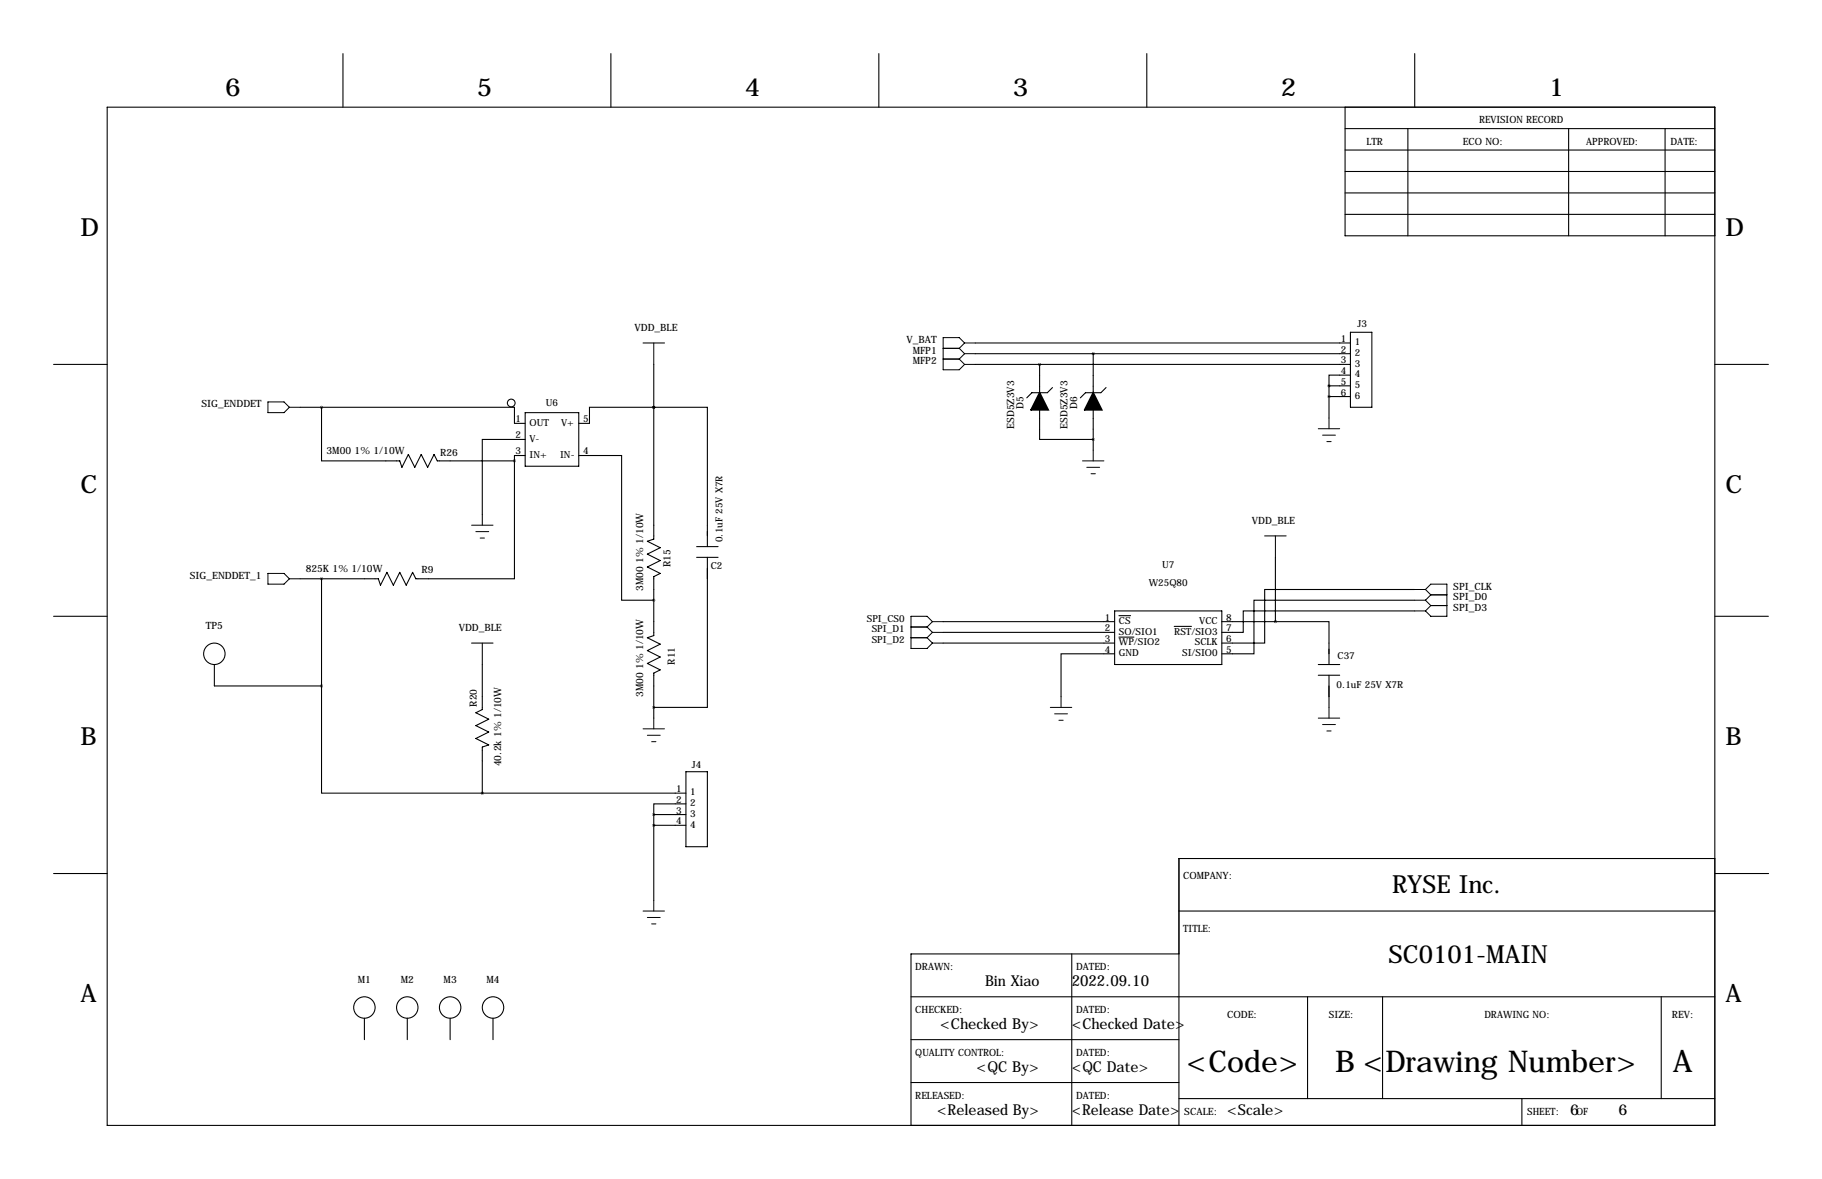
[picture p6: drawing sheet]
<svg xmlns="http://www.w3.org/2000/svg" width="432mm" height="279mm" viewBox="0 0 432 279" stroke-linecap="round" stroke-linejoin="round" font-family="sans-serif">
<g fill="none" stroke="#000" stroke-width=".25">
<path d="M81.3 12.7v12.7M144.8 12.7v12.7M208.3 12.7v12.7M271.8 12.7v12.7M335.3 12.7v12.7M25.4 25.4h381v241.3h-381zM318.8 30.5h87.6M318.8 35.6h87.6M318.8 25.4v30.5h87.6M333.7 30.5v25.4M371.8 30.5v25.4M394.6 30.5v25.4"/>
<path d="M318.8 45.7h87.6M318.8 50.8h87.6M318.8 40.6h87.6M320 78.7h5.1v17.8h-5.1zM12.7 86.4h12.7M71.1 96.5h5.1M76.2 96.5v12.7h18.5l.5 1.5 1.6-3 1.5 3 1.5-3 1.5 3 1.6-3 .7 1.5h18.3M76.2 96.5h45.7v3.8h2.6M124.5 97.8h12.7v12.7h-12.7zM152.4 81.3h5.1M154.9 96.5h-15.2v3.8h-2.5M154.9 96.5h.1"/>
<path d="M154.9 96.5h12.7v33M154.9 86.4v41.4l-1.5 .5 3.1 1.5-3.1 1.5 3.1 1.5-3.1 1.6 3.1 1.5-1.6 .8v13.9l-1.5 .5 3.1 1.6-3.1 1.5 3.1 1.5-3.1 1.5 3.1 1.6-1.6 .7v10.7M231.1 86.4h88.9M231.1 81.3h88.9M231.1 83.8h88.9M246.4 97.1v7h12.7M246.4 86.4v6.7M249.4 91.8l-1.2 1.3h-3.6l-1.3 1.2M259.1 83.8v9.3M259.1 97.1v9.6M262.1 91.8l-1.2 1.3h-3.6l-1.3 1.2M315 91.4h5"/>
<path d="M315 94h5M315 91.4v7.7M320 88.9h-5v2.5M406.4 86.4h12.7M121.9 109.2v28h-23.3l-.8-1.6-1.5 3.1-1.6-3.1-1.5 3.1-1.5-3.1-1.5 3.1-.5-1.5h-18.6M124.5 104.1h-10.2v17.8M124.5 107.9h-2.6v1.3M137.2 107.9h10.1v34.3h7.6M76.2 137.2v25.4M165.1 129.5h5.1M165.1 132.1h5.1M167.6 132.1v35.5h-12.7"/>
<path d="M299.7 127h5.1M302.3 132.1v15.2M335.3 139.7h-35.6v12.7h-10.1M12.7 146h12.7M50.8 157.5v5.1h25.4M111.8 152.4h5M114.3 157.5v10.6l-1.5 .8 3 1.5-3 1.6 3 1.5-3 1.5 3 1.5-1.5 .5v11M223.5 147.3h40.7M223.5 149.9h40.7M223.5 152.4h40.7M264.2 154.9h-12.7v10.2M264.2 144.8h25.4v12.7h-25.4z"/>
<path d="M265.2 145.9h2.7M265.2 151h3.5M278.3 148.4h4.1M289.6 147.3h12.7M302.3 147.3h12.7v10.2M312.4 157.5h5.1M335.3 144.8h-40.7v5.1h-5M335.3 142.2h-38.1v12.7h-7.6M406.4 146h12.7M76.2 162.6v25.4h38.1M312.4 160h5.1M315 160v7.6"/>
<path d="M114.3 188h48.3M154.9 193v20.4M154.9 193h7.7M154.9 195.6h7.7M162.6 190.5h-7.7v2.5M162.6 182.9h5v17.8h-5zM12.7 207h12.7M279.4 215.9h127M406.4 203.5h-127v63.2M406.5 207h12.7M215.9 236.2h190.5M254 226.1v40.6"/>
<path d="M279.4 226.1h-63.5v40.6M309.9 236.2v24.1M327.7 236.2v24.1M393.7 236.2v24.1M86.4 241.3v5.1M96.5 241.3v5.1M106.7 241.3v5.1M116.8 241.3v5.1M215.9 246.4h63.5M215.9 256.5h63.5M279.4 260.3h127M360.7 260.3v6.4"/>
<circle cx="121.2" cy="95.5" r=".91"/>
<circle cx="50.8" cy="154.9" r="2.54"/>
<circle cx="86.4" cy="238.8" r="2.54"/>
<circle cx="96.5" cy="238.8" r="2.54"/>
<circle cx="106.7" cy="238.8" r="2.54"/>
<circle cx="116.8" cy="238.8" r="2.54"/>
</g>
<path d="M246.4 93.1l2 4h-4.1zM259.1 93.1l2 4h-4.1z" fill="#000" stroke="#000" stroke-width=".38"/>
<g fill="none" stroke="#000" stroke-width=".24">
<path d="M63.5 95.2h3.8l1.3 1.3-1.3 1.3h-3.8zM68.6 96.5h2.5M154.9 81.3v5.1M223.5 85.1h3.8M223.5 82.5h3.8M227.3 82.5l1.3 1.3M227.3 85.1l1.3 1.3M228.6 83.8h2.5M228.6 83.8l-1.3 1.3M228.6 81.3l-1.3-1.3h-3.8v7.6h3.8l1.3-1.2M228.6 86.4h2.5M228.6 81.3h2.5"/>
<path d="M228.6 81.3l-1.3 1.2M315 99.1v2.5M256.5 109.2h5.1M257.6 110.7h3M258.6 112.3h1M259.1 106.7v2.5M312.4 101.6h5.1M313.4 103.1h3.1M314.5 104.6h1M63.5 135.9h3.8l1.3 1.3-1.3 1.2h-3.8zM68.6 137.2h2.5M111.8 124.5h5"/>
<path d="M112.8 126h3M113.8 127.5h1M114.3 121.9v2.6M302.3 127v5.1M335.3 139.7h2.5M337.8 139.7l1.3-1.3h3.8v7.6h-3.8l-1.3-1.2M337.8 139.7l1.3 1.3M114.3 152.4v5.1M215.9 148.6h3.8M215.9 151.1h3.8M219.7 148.6l1.3 1.3M219.7 151.1l1.3 1.3"/>
<path d="M221 147.3h2.5M221 147.3l-1.3 1.3M221 147.3l-1.3-1.3h-3.8v7.7h3.8l1.3-1.3M221 149.9h2.5M221 149.9l-1.3 1.2M221 152.4h2.5M335.3 144.8h2.5M335.3 142.2h2.5M337.8 142.2l1.3 1.3M339.1 143.5h3.8M339.1 143.5l-1.3 1.3M339.1 141h3.8"/>
<path d="M339.1 141l-1.3 1.2M152.4 172.7h5.1M153.4 174.2h3.1M154.4 175.8h1M154.9 170.2v2.5M248.9 167.6h5.1M249.9 169.2h3.1M251 170.7h1M251.5 165.1v2.5M312.4 170.2h5.1M313.4 171.7h3.1M314.5 173.2h1"/>
<path d="M315 167.6v2.6M152.4 215.9h5.1M153.4 217.4h3.1M154.4 218.9h1M154.9 213.4v2.5"/>
</g>
<path d="M154.9 96.5a.05 .05 0 0 0 .1 0 .05 .05 0 0 0-.1 0zM154.9 142.2a.05 .05 0 0 0 .1 0 .05 .05 0 0 0-.1 0zM154.9 96.5a.05 .05 0 0 0 .1 0 .05 .05 0 0 0-.1 0zM154.9 167.6a.05 .05 0 0 0 .1 0 .05 .05 0 0 0-.1 0zM154.9 193a.05 .05 0 0 0 .1 0 .05 .05 0 0 0-.1 0zM154.9 195.6a.05 .05 0 0 0 .1 0 .05 .05 0 0 0-.1 0zM314.9 91.4a.05 .05 0 0 0 .1 0 .05 .05 0 0 0-.1 0zM314.9 94a.05 .05 0 0 0 .1 0 .05 .05 0 0 0-.1 0zM302.2 147.3a.05 .05 0 0 0 .1 0 .05 .05 0 0 0-.1 0z" fill="#000" stroke="#000" stroke-width=".63"/>
<text font-size="7.3" x="396.4" y="254">A</text>
<g font-size="7.1">
<text x="281.2" y="254">&lt;Code&gt;</text>
<text x="316.4" y="254">B &lt;Drawing Number&gt;</text>
</g>
<g font-size="5.9">
<text x="53.3" y="22.9">6</text>
<text x="113" y="22.9">5</text>
<text x="176.5" y="22.9">4</text>
<text x="240" y="22.9">3</text>
<text x="303.5" y="22.9">2</text>
<text x="367" y="22.9">1</text>
<text x="19" y="55.9">D</text>
<text x="408.9" y="55.9">D</text>
<text x="19" y="116.8">C</text>
<text x="408.9" y="116.8">C</text>
<text x="19" y="176.5">B</text>
<text x="408.9" y="176.5">B</text>
<text x="329.9" y="211.6">RYSE Inc.</text>
<text x="329.1" y="228.1">SC0101-MAIN</text>
<text x="19" y="237.5">A</text>
<text x="408.9" y="237.5">A</text>
</g>
<g font-size="3.6">
<text x="233.5" y="233.7">Bin Xiao</text>
<text x="254" y="233.7">2022.09.10</text>
<text x="222.8" y="243.8">&lt;Checked By&gt;</text>
<text x="254" y="243.8">&lt;Checked Date&gt;</text>
<text x="231.4" y="254">&lt;QC By&gt;</text>
<text x="254" y="254">&lt;QC Date&gt;</text>
<text x="222.1" y="264.1">&lt;Released By&gt;</text>
<text x="254" y="264.1">&lt;Release Date&gt;</text>
<text x="290.8" y="264.1">&lt;Scale&gt;</text>
<text x="372.1" y="264.1">6</text>
<text x="383.5" y="264.1">6</text>
</g>
<g font-size="2.4">
<text x="350.5" y="29.2">REVISION RECORD</text>
<text x="323.8" y="34.3">LTR</text>
<text x="346.7" y="34.3">ECO NO:</text>
<text x="375.9" y="34.3">APPROVED:</text>
<text x="395.9" y="34.3">DATE:</text>
<text x="150.4" y="78.5">VDD_BLE</text>
<text x="214.8" y="81.3">V_BAT</text>
<text x="216.3" y="83.8">MFP1</text>
<text x="216.3" y="86.4">MFP2</text>
<text x="47.8" y="96.5">SIG_ENDDET</text>
<text x="240.3" y="101.6" transform="rotate(-90 240.3 101.6)">ESD5Z3V3</text>
<text x="242.6" y="96.8" transform="rotate(-90 242.6 96.8)">D5</text>
<text x="253" y="101.6" transform="rotate(-90 253 101.6)">ESD5Z3V3</text>
<text x="255.3" y="96.8" transform="rotate(-90 255.3 96.8)">D6</text>
<text x="77.4" y="107.6">3M00 1% 1/10W</text>
<text x="104.3" y="107.9">R26</text>
<text x="296.7" y="124.2">VDD_BLE</text>
<text x="45" y="137.2">SIG_ENDDET_1</text>
<text x="72.4" y="135.5">825K 1% 1/10W</text>
<text x="99.9" y="135.9">R9</text>
<text x="158.9" y="134.4" transform="rotate(-90 158.9 134.4)">R15</text>
<text x="152.4" y="140" transform="rotate(-90 152.4 140)">3M00 1% 1/10W</text>
<text x="344.4" y="142.2">SPI_D0</text>
<text x="344.4" y="139.7">SPI_CLK</text>
<text x="48.8" y="149.1">TP5</text>
<text x="108.7" y="149.6">VDD_BLE</text>
<text x="344.4" y="144.8">SPI_D3</text>
<text x="159.9" y="157.5" transform="rotate(-90 159.9 157.5)">R11</text>
<text x="113" y="167.4" transform="rotate(-90 113 167.4)">R20</text>
<text x="152.4" y="165.2" transform="rotate(-90 152.4 165.2)">3M00 1% 1/10W</text>
<text x="118.8" y="181.6" transform="rotate(-90 118.8 181.6)">40.2k 1% 1/10W</text>
<text x="280.4" y="208.3">COMPANY:</text>
<text x="280.4" y="221">TITLE:</text>
<text x="84.8" y="232.9">M1</text>
<text x="95" y="232.9">M2</text>
<text x="105.1" y="232.9">M3</text>
<text x="115.3" y="232.9">M4</text>
<text x="216.9" y="229.9">DRAWN:</text>
<text x="255" y="229.9">DATED:</text>
<text x="216.9" y="240">CHECKED:</text>
<text x="255" y="240">DATED:</text>
<text x="290.8" y="241.3">CODE:</text>
<text x="315" y="241.3">SIZE:</text>
<text x="351.8" y="241.3">DRAWING NO:</text>
<text x="396.2" y="241.3">REV:</text>
<text x="216.9" y="250.2">QUALITY CONTROL:</text>
<text x="255" y="250.2">DATED:</text>
<text x="216.9" y="260.3">RELEASED:</text>
<text x="255" y="260.3">DATED:</text>
<text x="280.7" y="264.2">SCALE:</text>
<text x="361.9" y="264.2">SHEET:</text>
<text x="373.5" y="264.2">OF</text>
</g>
<g font-size="2.3">
<text x="321.7" y="77.5">J3</text>
<text x="317.8" y="81">1</text>
<text x="317.8" y="83.6">2</text>
<text x="321.1" y="81.8">1</text>
<text x="317.8" y="86.1">3</text>
<text x="317.8" y="88.6">4</text>
<text x="321.1" y="84.4">2</text>
<text x="321.1" y="86.9">3</text>
<text x="321.1" y="89.5">4</text>
<text x="317.8" y="91.2">5</text>
<text x="317.8" y="93.7">6</text>
<text x="321.1" y="92">5</text>
<text x="321.1" y="94.5">6</text>
<text x="122.2" y="100.1">1</text>
<text x="125.5" y="100.9">OUT</text>
<text x="129.4" y="96.3">U6</text>
<text x="133" y="100.9">V+</text>
<text x="138.2" y="100.1">5</text>
<text x="122.2" y="103.9">2</text>
<text x="122.2" y="107.7">3</text>
<text x="125.5" y="104.7">V-</text>
<text x="138.2" y="107.7">4</text>
<text x="125.5" y="108.5">IN+</text>
<text x="132.7" y="108.5">IN-</text>
<text x="171.2" y="128.5" transform="rotate(-90 171.2 128.5)">0.1uF 25V X7R</text>
<text x="168.5" y="134.9">C2</text>
<text x="275.4" y="134.6">U7</text>
<text x="272.3" y="138.8">W25Q80</text>
<text x="205.4" y="147.3">SPI_CS0</text>
<text x="206.6" y="149.9">SPI_D1</text>
<text x="261.9" y="147.1">1</text>
<text x="261.9" y="149.6">2</text>
<text x="265.2" y="147.9">CS</text>
<text x="284.2" y="147.9">VCC</text>
<text x="290.6" y="149.6">7</text>
<text x="290.6" y="147.1">8</text>
<text x="206.6" y="152.4">SPI_D2</text>
<text x="261.9" y="152.1">3</text>
<text x="261.9" y="154.7">4</text>
<text x="265.2" y="150.4">SO/SIO1</text>
<text x="265.2" y="153">WP/SIO2</text>
<text x="265.2" y="155.5">GND</text>
<text x="278.3" y="150.4">RST/SIO3</text>
<text x="280.2" y="155.5">SI/SIO0</text>
<text x="283.2" y="153">SCLK</text>
<text x="290.6" y="154.7">5</text>
<text x="290.6" y="152.1">6</text>
<text x="317" y="156.2">C37</text>
<text x="316.7" y="163.2">0.1uF 25V X7R</text>
<text x="164" y="182.1">J4</text>
<text x="160.3" y="187.7">1</text>
<text x="160.3" y="190.2">2</text>
<text x="163.6" y="188.5">1</text>
<text x="163.6" y="191.1">2</text>
<text x="160.3" y="192.8">3</text>
<text x="160.3" y="195.3">4</text>
<text x="163.6" y="193.6">3</text>
<text x="163.6" y="196.1">4</text>
</g>
</svg>
